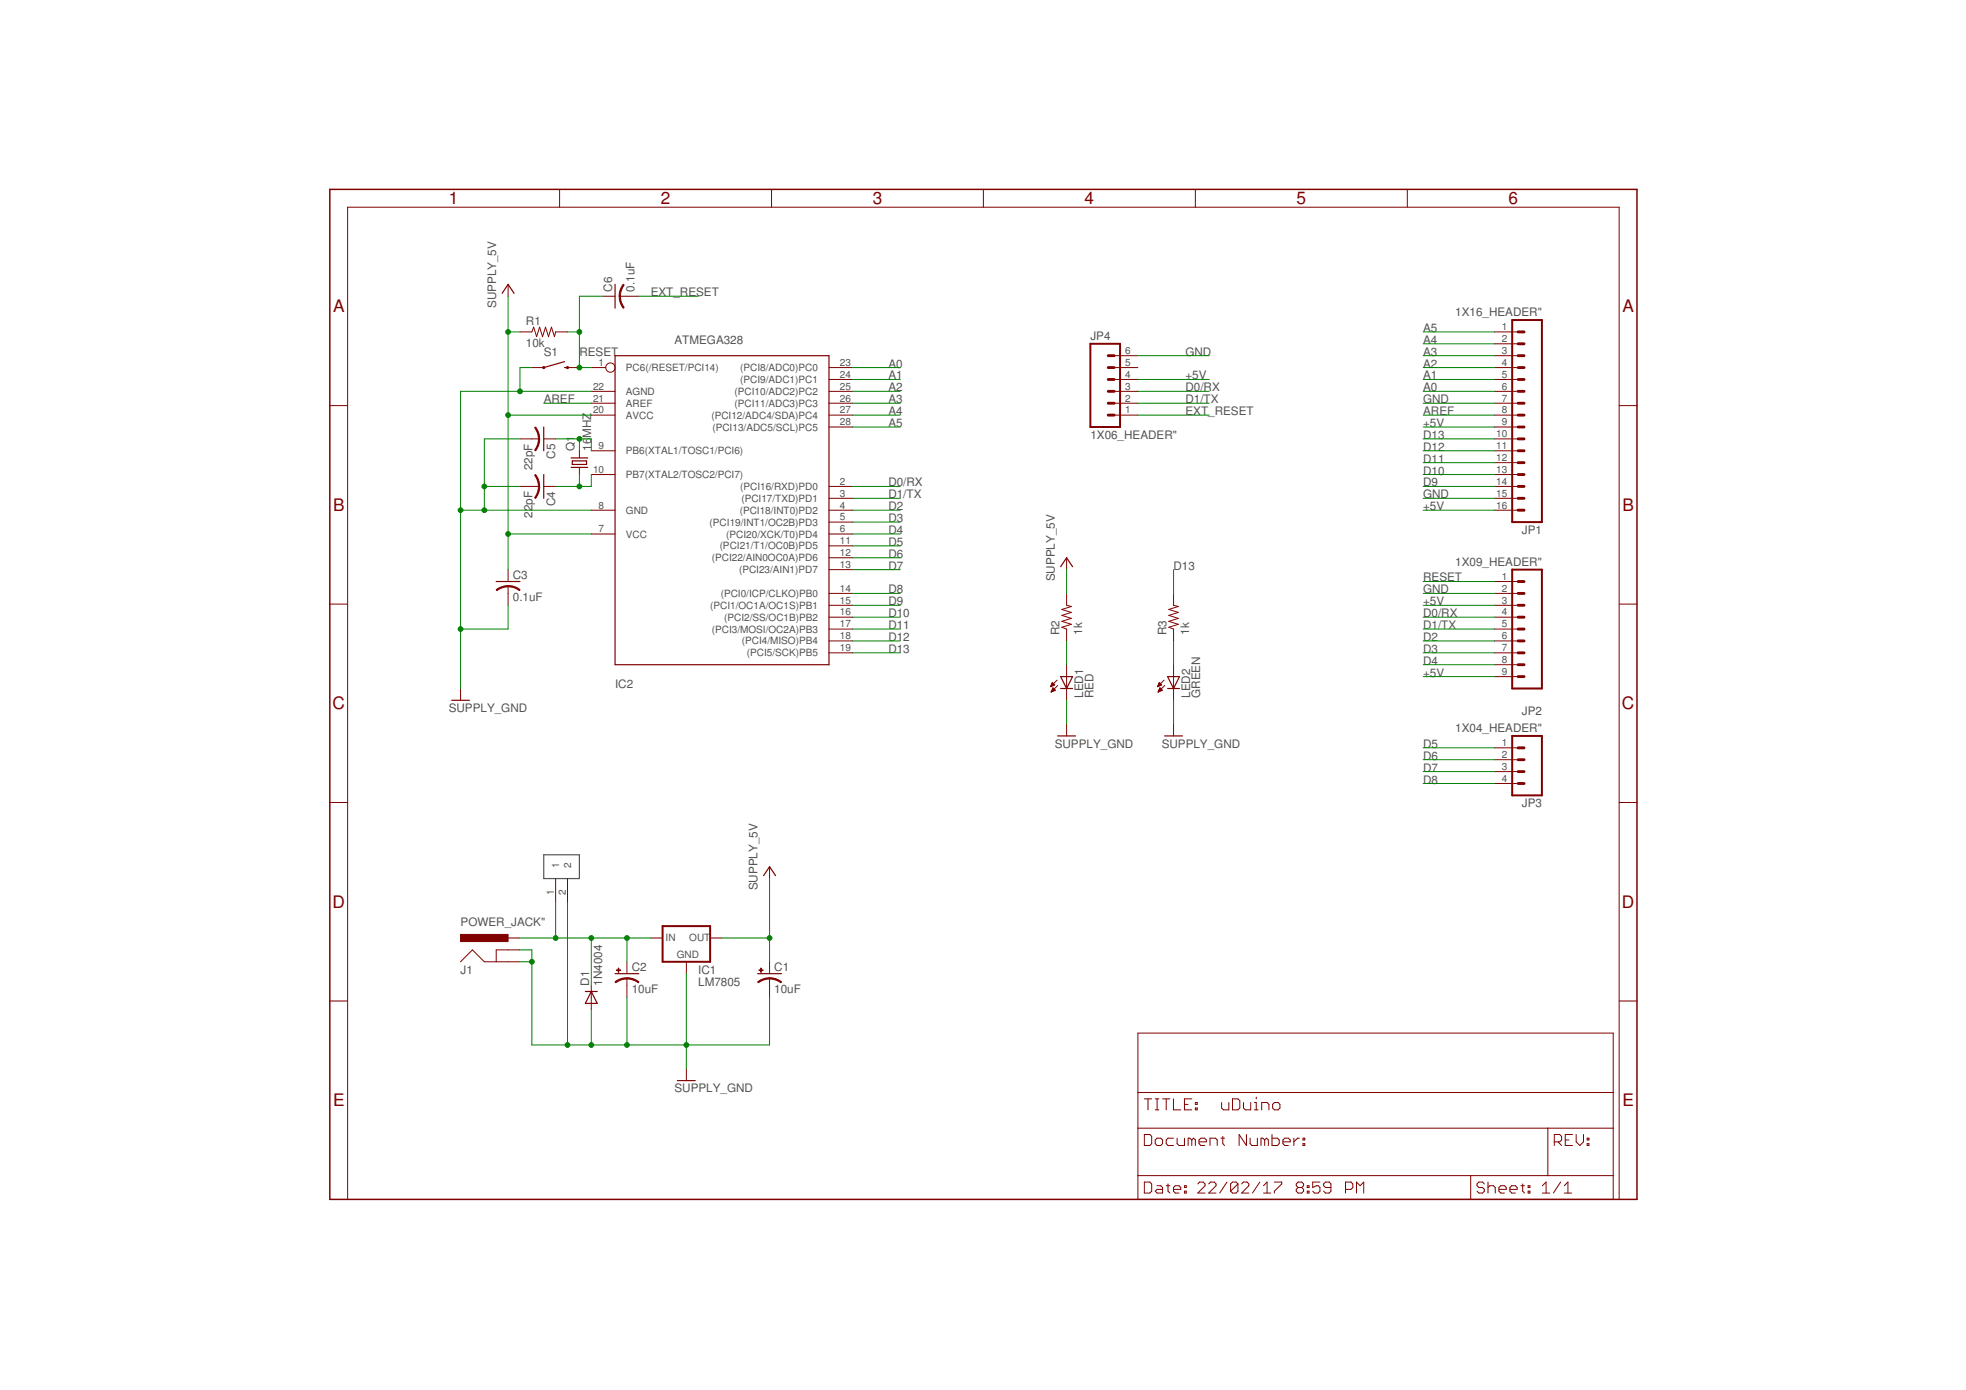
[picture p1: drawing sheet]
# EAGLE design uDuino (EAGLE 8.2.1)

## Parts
C1  10uF  ELECTROLYTIC_CAP2.54MM  [ELECTROLYTIC_CAP]
C2  10uF  ELECTROLYTIC_CAP2.54MM  [ELECTROLYTIC_CAP]
C3  0.1uF  UNPOLARIZED_CAP"  [UNPOLARIZED_CAP]
C4  22pF  UNPOLARIZED_CAP"  [UNPOLARIZED_CAP]
C5  22pF  UNPOLARIZED_CAP"  [UNPOLARIZED_CAP]
C6  0.1uF  UNPOLARIZED_CAP"  [UNPOLARIZED_CAP]
D1  1N4004  [DO41-10]
FRAME1  FRAME-LETTERNO_PACKAGE  [DUMMY]
IC1  LM7805  REGULATOR  [L4931_REGULATOR]
IC2  ATMEGA328  ATMEGA328"  [ATMEGA328]
J1  POWER_JACK"  [POWER_JACK]
JP1  1X16_HEADER"  [1X16_HEADER]
JP2  1X09_HEADER"  [1X09_HEADER]
JP3  1X04_HEADER"  [1X04_HEADER]
JP4  1X06_HEADER"  [1X06_HEADER]
JP5  1X02_HEADER  [1X02_HEADER]
LED1  RED  LED5MM  [LED5MM]
LED2  GREEN  LED5MM  [LED5MM]
Q1  16MHZ  CRYSTALHC49S  [HC49/S]
R1  10k  R-US_0204/7  [0204/7]
R2  1k  R-US_0204/7  [0204/7]
R3  1k  R-US_0204/7  [0204/7]
S1  MOMENTARY_SWITCH"  [MOMENTARY_SWITCH]

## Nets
+5V: C1.+ C3.1 IC1.OUT IC2.7(VCC) IC2.20(AVCC) JP1.9 JP1.16 JP2.3 JP2.9 JP4.4 R1.1 R2.2 ; supply symbol labelled SUPPLY_5V
A0: IC2.23((PCI8/ADC0)PC0) JP1.6
A1: IC2.24((PCI9/ADC1)PC1) JP1.5
A2: IC2.25((PCI10/ADC2)PC2) JP1.4
A3: IC2.26((PCI11/ADC3)PC3) JP1.3
A4: IC2.27((PCI12/ADC4/SDA)PC4) JP1.2
A5: IC2.28((PCI13/ADC5/SCL)PC5) JP1.1
AREF: IC2.21(AREF) JP1.8
D0/RX: IC2.2((PCI16/RXD)PD0) JP2.4 JP4.3
D1/TX: IC2.3((PCI17/TXD)PD1) JP2.5 JP4.2
D2: IC2.4((PCI18/INT0)PD2) JP2.6
D3: IC2.5((PCI19/INT1/OC2B)PD3) JP2.7
D4: IC2.6((PCI20/XCK/T0)PD4) JP2.8
D5: IC2.11((PCI21/T1/OC0B)PD5) JP3.1
D6: IC2.12((PCI22/AIN0OC0A)PD6) JP3.2
D7: IC2.13((PCI23/AIN1)PD7) JP3.3
D8: IC2.14((PCI0/ICP/CLKO)PB0) JP3.4
D9: IC2.15((PCI1/OC1A/OC1S)PB1) JP1.14
D10: IC2.16((PCI2/SS/OC1B)PB2) JP1.13
D11: IC2.17((PCI3/MOSI/OC2A)PB3) JP1.12
D12: IC2.18((PCI4/MISO)PB4) JP1.11
D13: IC2.19((PCI5/SCK)PB5) JP1.10 R3.2
EXT_RESET: C6.2 JP4.1
GND: C1.- C2.- C3.2 C4.2 C5.2 D1.A IC1.GND IC2.8(GND) IC2.22(AGND) J1.GND J1.GNDBREAK JP1.7 JP1.15 JP2.2 JP4.6 JP5.2 LED1.K(C) LED2.K(C) S1.1 ; supply symbol labelled SUPPLY_GND
N$1: C2.+ D1.C IC1.IN J1.PWR JP5.1
N$2: C5.1 IC2.9(PB6(XTAL1/TOSC1/PCI6)) Q1.2
N$3: C4.1 IC2.10(PB7(XTAL2/TOSC2/PCI7)) Q1.1
N$4: LED2.A R3.1
N$5: LED1.A R2.1
RESET: C6.1 IC2.1(PC6(/RESET/PCI14)) JP2.1 R1.2 S1.3
Unconnected: JP4.5

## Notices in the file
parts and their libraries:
SparkFun-Aesthetics: Licensing: Creative Commons ShareAlike 4.0 International - https://creativecommons.org/licenses/by-sa/4.0
SparkFun-Aesthetics: Released under the Creative Commons Attribution Share-Alike 4.0 License
SparkFun-Aesthetics: https://creativecommons.org/licenses/by-sa/4.0
